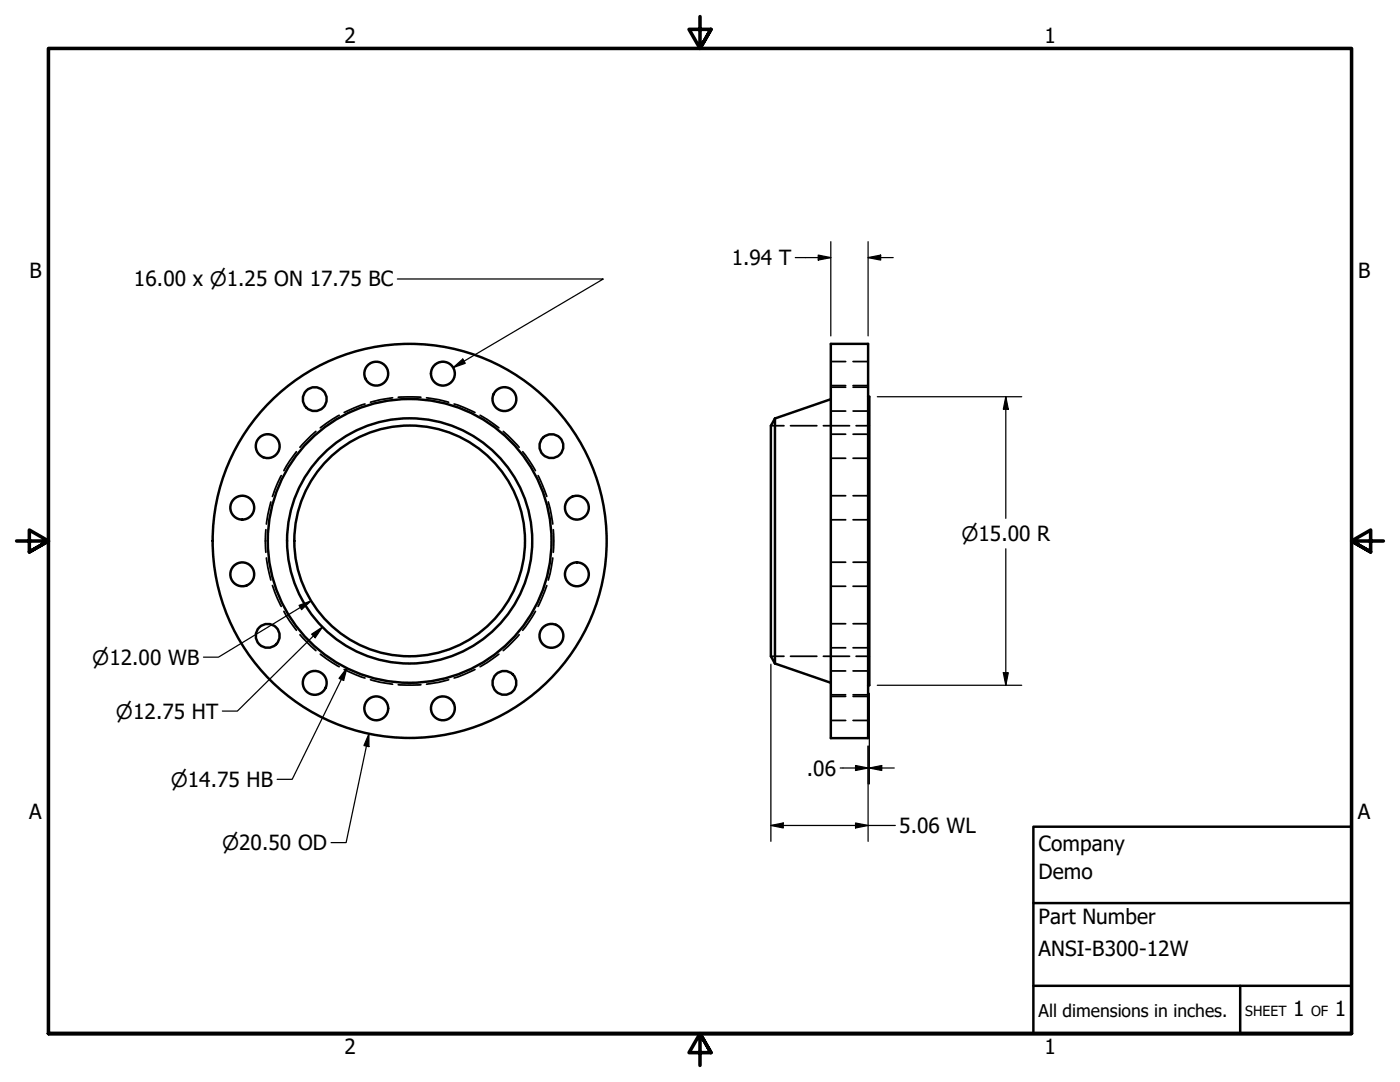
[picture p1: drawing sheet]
<svg xmlns="http://www.w3.org/2000/svg" width="279mm" height="216mm" viewBox="0 0 279 216" stroke-linecap="round" stroke-linejoin="round" font-family="sans-serif">
<!-- layer: Hidden (ANSI) -->
<g fill="none" stroke="#000" stroke-width=".35">
<path d="M78.4 79.4l-2.5 .4-2 .5M79.5 79.3h4.5M85.1 79.4l2.5 .4 1.9 .5M165.8 77.3h3M165.8 76.9h3M165.8 72.1h3M170.3 77.3h2.9M170.3 76.9h2.9M170.3 72.1h2.9M56.1 94.9l-1.7 4.2M59.2 90.1l-1.3 1.8-1.2 2M63 86.1l-3.1 3.2"/>
<path d="M67.7 82.9l-3.8 2.5M72.8 80.6l-4.1 1.7M90.6 80.6l4.2 1.7M95.8 82.9l1.5 .8 2.3 1.7M100.4 86.1l3.2 3.2M104.3 90.1l2.6 3.8M107.4 94.9l1.7 4.2M153.8 84.9h2.7M157.8 84.9h5.2M164.3 84.9h5.2M165.8 82h3M165.8 91.4h3"/>
<path d="M165.8 86.6h3M165.8 98.9h3M170.3 82h2.9M170.3 91.4h2.9M170.3 86.6h2.9M170.3 98.9h2.9M170.9 84.9h2.6M53.1 105.7l-.1 2.2 .1 2.3M53.2 111.3l.8 4.4M54 100.2l-.8 4.4M54.4 116.8l1.7 4.2M109.1 116.8l-1.7 4.2"/>
<path d="M109.4 100.2l.9 4.4M110.3 111.3l-.9 4.4M110.4 105.7l.1 2.2-.1 2.3M165.8 103.7h3M165.8 117h3M165.8 112.2h3M170.3 103.7h2.9M170.3 117h2.9M170.3 112.2h2.9M56.7 122l1.2 2 1.3 1.8M59.9 126.6l3.1 3.2M63.9 130.5l3.8 2.5"/>
<path d="M68.7 133.6l4.1 1.7M73.9 135.6l2 .5 2.5 .4M79.5 136.6h4.5M89.5 135.6l-1.9 .5-2.5 .4M94.8 133.6l-4.2 1.7M99.6 130.5l-2.3 1.7-1.5 .8M103.6 126.6l-3.2 3.2M106.9 122l-2.6 3.8M153.8 131h2.7M157.8 131h5.2M164.3 131h5.2M165.8 129.3h3"/>
<path d="M165.8 124.5h3M165.8 138.6h3M165.8 133.9h3M165.8 139h3M170.3 129.3h2.9M170.3 124.5h2.9M170.3 138.6h2.9M170.3 133.9h2.9M170.3 139h2.9M170.9 131h2.6M165.8 143.8h3M170.3 143.8h2.9"/>
</g>
<!-- layer: Visible (ANSI) -->
<g fill="none" stroke="#000" stroke-width=".49">
<path d="M165.8 68.6h7.4v78.7h-7.4zM165.8 79.7l-11.1 3.8M173.2 79.2h.3v57.5h-.3M154.7 83.5v48.9M154.7 83.5l-.9 1.4v46.1l.9 1.4M154.7 132.4l11.1 3.8"/>
<circle cx="62.8" cy="79.6" r="2.38"/>
<circle cx="75.1" cy="74.6" r="2.38"/>
<circle cx="88.4" cy="74.6" r="2.38"/>
<circle cx="100.7" cy="79.6" r="2.38"/>
<circle cx="53.4" cy="89" r="2.38"/>
<circle cx="110" cy="89" r="2.38"/>
<circle cx="48.3" cy="114.6" r="2.38"/>
<circle cx="48.3" cy="101.3" r="2.38"/>
<circle cx="81.8" cy="107.9" r="23"/>
<circle cx="81.8" cy="107.9" r="28.3"/>
<circle cx="81.8" cy="107.9" r="24.5"/>
<circle cx="81.8" cy="107.9" r="39.3"/>
<circle cx="115.1" cy="114.6" r="2.38"/>
<circle cx="115.1" cy="101.3" r="2.38"/>
<circle cx="53.4" cy="126.9" r="2.38"/>
<circle cx="62.8" cy="136.3" r="2.38"/>
<circle cx="100.7" cy="136.3" r="2.38"/>
<circle cx="110" cy="126.9" r="2.38"/>
<circle cx="75.1" cy="141.3" r="2.38"/>
<circle cx="88.4" cy="141.3" r="2.38"/>
</g>
<!-- layer: Border (ANSI) -->
<path d="M139.7 3.3v6.4l-2.2-3.8h4.4l-2.2 3.8 2.2-3.8M3.3 107.9h6.4l-3.8-2.1v4.3l3.8-2.2-3.8 2.2M276.1 107.9h-6.4l3.8-2.1v4.3l-3.8-2.2 3.8 2.2M9.7 206.2v-196.5h260v196.5h-260h260M141.9 210l-2.2-3.8 2.2 3.8h-4.4l2.2-3.8v6.4" fill="none" stroke="#000" stroke-width=".71"/>
<!-- layer: Title (ANSI) -->
<path d="M206.2 165h63.5v41.2h-63.5zM206.2 196.7h63.5M206.2 180.2h63.5M247.5 196.7v9.5" fill="none" stroke="#000" stroke-width=".49"/>
<!-- layer: Dimension (ANSI) -->
<g fill="none" stroke="#000" stroke-width=".25">
<path d="M79.3 55.7h41.1l-29.9 17.6M158.7 51.4h7.1M163.3 50.9l2.5 .5-2.5 .5zM165.8 48.2v18.8M173.2 51.4l2.6-.5v1zM173.2 51.4h5.1M173.2 48.2v18.8M90.5 73.3l1.9-1.7 .5 .9zM175.1 79.2h28.8M200.7 79.2l.5 2.5h-1zM200.7 79.2v24.2M62.1 119.9l-18.5 11.2h-3"/>
<path d="M200.7 109.5v27.2M59.7 120.8l2.4-.9-1.9 1.7zM62.2 126.5l2.1-1.4-1.4 2.1zM64.3 125.1l-16.9 16.8h-3M69.2 133.3l-.6 2.5-.9-.4zM69.2 133.3l-10.9 22.2h-3M153.8 132.5v35.4M173.5 138.3v18.1M175.1 136.7h28.8M200.2 134.2h1l-.5 2.5zM73.6 146.4v2.6l-1-.2zM73.6 146.4l-4.5 21.7h-3"/>
<path d="M167.7 153.2h5.5M170.7 152.8l2.5 .4-2.5 .5zM173.2 148.9v19M173.5 153.2l2.5-.4v.9zM173.5 153.2h5M153.8 164.7l2.5-.5v1zM153.8 164.7h24.9M170.7 164.2l2.5 .5-2.5 .5z"/>
</g>
<g fill="#000">
<path d="M163.3 50.9l2.5 .5-2.5 .5z" fill-rule="evenodd"/>
<path d="M173.2 51.4l2.6-.5v1z" fill-rule="evenodd"/>
<path d="M90.5 73.3l1.9-1.7 .5 .9z" fill-rule="evenodd"/>
<path d="M200.7 79.2l.5 2.5h-1z" fill-rule="evenodd"/>
<path d="M59.7 120.8l2.4-.9-1.9 1.7z" fill-rule="evenodd"/>
<path d="M62.2 126.5l2.1-1.4-1.4 2.1z" fill-rule="evenodd"/>
<path d="M69.2 133.3l-.6 2.5-.9-.4z" fill-rule="evenodd"/>
<path d="M200.2 134.2h1l-.5 2.5z" fill-rule="evenodd"/>
<path d="M73.6 146.4v2.6l-1-.2z" fill-rule="evenodd"/>
<path d="M170.7 152.8l2.5 .4-2.5 .5z" fill-rule="evenodd"/>
<path d="M173.5 153.2l2.5-.4v.9z" fill-rule="evenodd"/>
<path d="M153.8 164.7l2.5-.5v1z" fill-rule="evenodd"/>
<path d="M170.7 164.2l2.5 .5-2.5 .5z" fill-rule="evenodd"/>
</g>
<g font-size="4.2">
<text x="68.7" y="8.6">2</text>
<text x="208.4" y="8.6">1</text>
<text x="146" y="52.9">1.94 T</text>
<text x="5.9" y="55.5">B</text>
<text x="26.7" y="57.1">16.00 x ⌀1.25 ON 17.75 BC</text>
<text x="271" y="55.5">B</text>
<text x="161" y="154.8">.06</text>
<text x="5.8" y="163.4">A</text>
<text x="179.5" y="166.2">5.06 WL</text>
<text x="271" y="163.4">A</text>
<text x="207.3" y="169.8">Company</text>
<text x="207.3" y="175.4">Demo</text>
<text x="207.3" y="184.4">Part Number</text>
<text x="207.3" y="190.7">ANSI-B300-12W</text>
<text x="258.1" y="202.8">1</text>
<text x="266.4" y="202.8">1</text>
<text x="68.7" y="210.3">2</text>
<text x="208.4" y="210.3">1</text>
</g>
<g font-size="4">
<text x="191.9" y="107.9">⌀15.00 R</text>
<text x="18.4" y="132.6">⌀12.00 WB</text>
<text x="23.1" y="143.4">⌀12.75 HT</text>
<text x="34.1" y="157">⌀14.75 HB</text>
<text x="44.3" y="169.6">⌀20.50 OD</text>
</g>
<text font-size="3.5" x="207.3" y="202.9">All dimensions in inches.</text>
<g font-size="2.8">
<text x="248.5" y="202.8">SHEET</text>
<text x="261.7" y="202.8">OF</text>
</g>
</svg>
